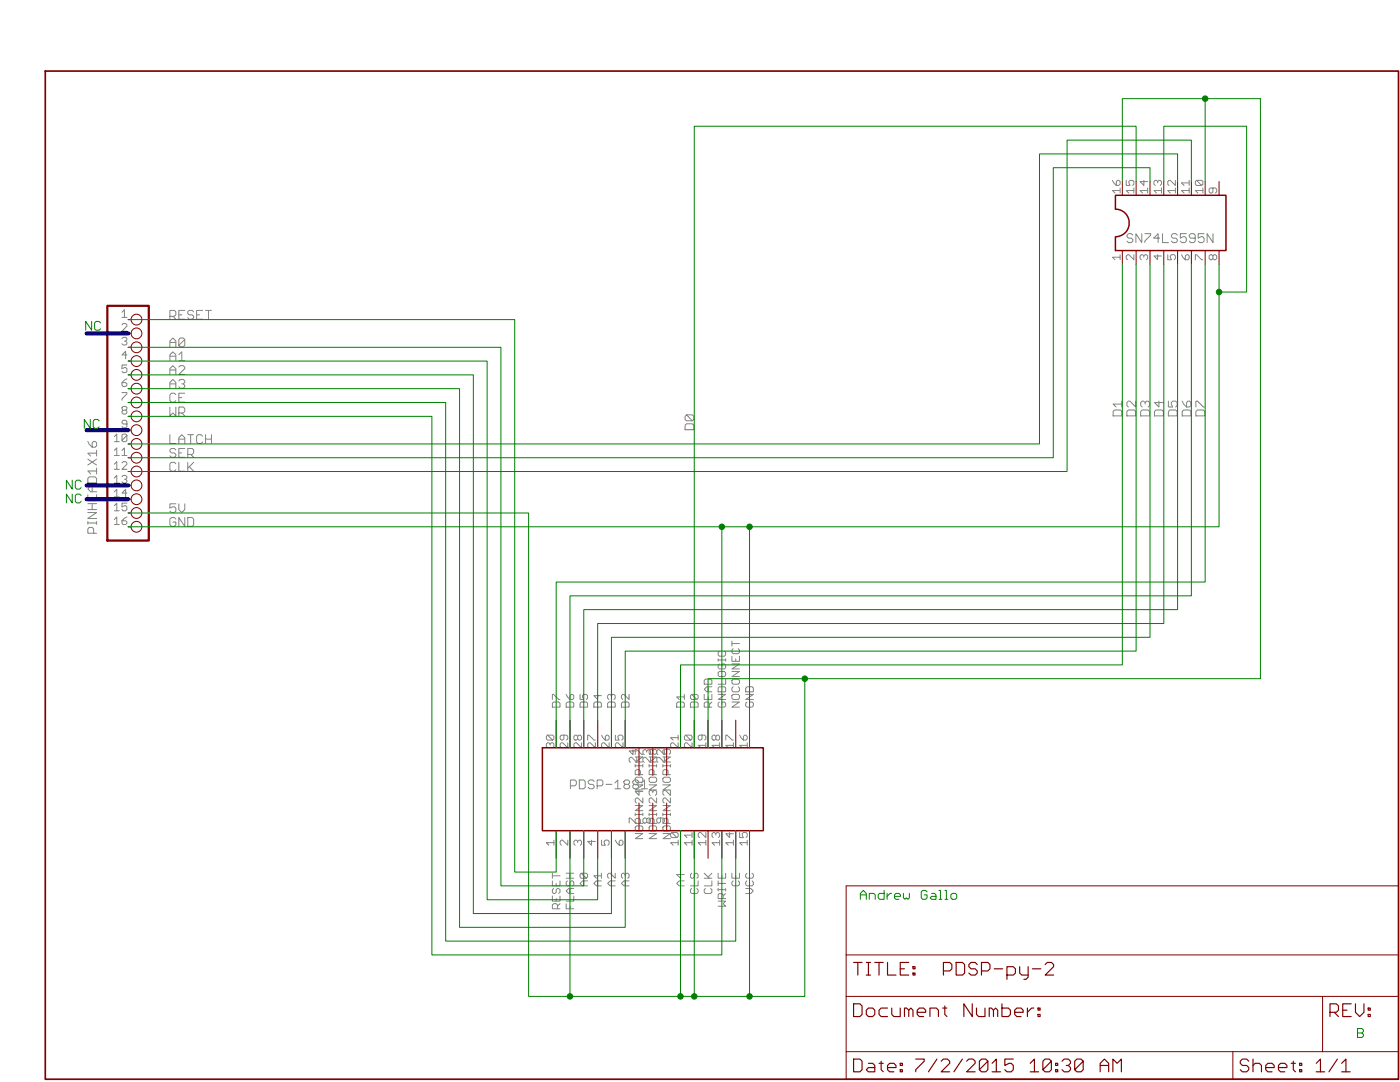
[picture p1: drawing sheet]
<?xml version="1.0" encoding="utf-8"?>
<!DOCTYPE eagle SYSTEM "eagle.dtd">
<eagle version="7.3.0">
<drawing>
<settings>
<setting alwaysvectorfont="yes"/>
<setting verticaltext="up"/>
</settings>
<grid distance="0.1" unitdist="inch" unit="inch" style="lines" multiple="1" display="no" altdistance="0.01" altunitdist="inch" altunit="inch"/>
<schematic xreflabel="%F%N/%S.%C%R" xrefpart="/%S.%C%R">
<libraries>
<library name="akg">
<symbols>
<symbol name="AKG-PDSP-188X-SYM">
<wire x1="-20.32" y1="7.62" x2="20.32" y2="7.62" width="0.254" layer="94"/>
<wire x1="20.32" y1="7.62" x2="20.32" y2="-7.62" width="0.254" layer="94"/>
<wire x1="20.32" y1="-7.62" x2="-20.32" y2="-7.62" width="0.254" layer="94"/>
<wire x1="-20.32" y1="-7.62" x2="-20.32" y2="7.62" width="0.254" layer="94"/>
<pin name="RESET" x="-17.78" y="-7.62" length="middle" rot="R270"/>
<pin name="FLASH" x="-15.24" y="-7.62" length="middle" rot="R270"/>
<pin name="A0" x="-12.7" y="-7.62" length="middle" rot="R270"/>
<pin name="A1" x="-10.16" y="-7.62" length="middle" rot="R270"/>
<pin name="A2" x="-7.62" y="-7.62" length="middle" rot="R270"/>
<pin name="A3" x="-5.08" y="-7.62" length="middle" rot="R270"/>
<pin name="A4" x="5.08" y="-7.62" length="middle" rot="R270"/>
<pin name="CLS" x="7.62" y="-7.62" length="middle" rot="R270"/>
<pin name="CLK" x="10.16" y="-7.62" length="middle" rot="R270"/>
<pin name="WRITE" x="12.7" y="-7.62" length="middle" rot="R270"/>
<pin name="CE" x="15.24" y="-7.62" length="middle" rot="R270"/>
<pin name="VCC" x="17.78" y="-7.62" length="middle" rot="R270"/>
<pin name="GND" x="17.78" y="7.62" length="middle" rot="R90"/>
<pin name="NOCONNECT" x="15.24" y="7.62" length="middle" rot="R90"/>
<pin name="GNDLOGIC" x="12.7" y="7.62" length="middle" rot="R90"/>
<pin name="READ" x="10.16" y="7.62" length="middle" rot="R90"/>
<pin name="D0" x="7.62" y="7.62" length="middle" rot="R90"/>
<pin name="D1" x="5.08" y="7.62" length="middle" rot="R90"/>
<pin name="D2" x="-5.08" y="7.62" length="middle" rot="R90"/>
<pin name="D3" x="-7.62" y="7.62" length="middle" rot="R90"/>
<pin name="D4" x="-10.16" y="7.62" length="middle" rot="R90"/>
<pin name="D5" x="-12.7" y="7.62" length="middle" rot="R90"/>
<pin name="D6" x="-15.24" y="7.62" length="middle" rot="R90"/>
<pin name="D7" x="-17.78" y="7.62" length="middle" rot="R90"/>
<text x="-15.24" y="0" size="1.778" layer="95">&gt;NAME</text>
<pin name="NOPIN7" x="-2.54" y="-7.62" length="middle" rot="R90"/>
<pin name="NOPIN8" x="0" y="-7.62" length="middle" rot="R90"/>
<pin name="NOPIN9" x="2.54" y="-7.62" length="middle" rot="R90"/>
<pin name="NOPIN24" x="-2.54" y="7.62" length="middle" rot="R270"/>
<pin name="NOPIN23" x="0" y="7.62" length="middle" rot="R270"/>
<pin name="NOPIN22" x="2.54" y="7.62" length="middle" rot="R270"/>
</symbol>
</symbols>
<devicesets>
<deviceset name="AKG-PDSP-188*-DEV" prefix="U">
<gates>
<gate name="G$1" symbol="AKG-PDSP-188X-SYM" x="0" y="0"/>
</gates>
<devices>
<device name="" package="AKG-PDSP-188X-PAC">
<connects>
<connect gate="G$1" pin="A0" pad="3"/>
<connect gate="G$1" pin="A1" pad="4"/>
<connect gate="G$1" pin="A2" pad="5"/>
<connect gate="G$1" pin="A3" pad="6"/>
<connect gate="G$1" pin="A4" pad="10"/>
<connect gate="G$1" pin="CE" pad="14"/>
<connect gate="G$1" pin="CLK" pad="12"/>
<connect gate="G$1" pin="CLS" pad="11"/>
<connect gate="G$1" pin="D0" pad="20"/>
<connect gate="G$1" pin="D1" pad="21"/>
<connect gate="G$1" pin="D2" pad="25"/>
<connect gate="G$1" pin="D3" pad="26"/>
<connect gate="G$1" pin="D4" pad="27"/>
<connect gate="G$1" pin="D5" pad="28"/>
<connect gate="G$1" pin="D6" pad="29"/>
<connect gate="G$1" pin="D7" pad="30"/>
<connect gate="G$1" pin="FLASH" pad="2"/>
<connect gate="G$1" pin="GND" pad="16"/>
<connect gate="G$1" pin="GNDLOGIC" pad="18"/>
<connect gate="G$1" pin="NOCONNECT" pad="17"/>
<connect gate="G$1" pin="NOPIN22" pad="22"/>
<connect gate="G$1" pin="NOPIN23" pad="23"/>
<connect gate="G$1" pin="NOPIN24" pad="24"/>
<connect gate="G$1" pin="NOPIN7" pad="7"/>
<connect gate="G$1" pin="NOPIN8" pad="8"/>
<connect gate="G$1" pin="NOPIN9" pad="9"/>
<connect gate="G$1" pin="READ" pad="19"/>
<connect gate="G$1" pin="RESET" pad="1"/>
<connect gate="G$1" pin="VCC" pad="15"/>
<connect gate="G$1" pin="WRITE" pad="13"/>
</connects>
<technologies>
<technology name=""/>
</technologies>
</device>
</devices>
</deviceset>
</devicesets>
</library>
<library name="pinhead">
<symbols>
<symbol name="PINHD16">
<wire x1="-6.35" y1="-22.86" x2="1.27" y2="-22.86" width="0.4064" layer="94"/>
<wire x1="1.27" y1="-22.86" x2="1.27" y2="20.32" width="0.4064" layer="94"/>
<wire x1="1.27" y1="20.32" x2="-6.35" y2="20.32" width="0.4064" layer="94"/>
<wire x1="-6.35" y1="20.32" x2="-6.35" y2="-22.86" width="0.4064" layer="94"/>
<text x="-6.35" y="20.955" size="1.778" layer="95">&gt;NAME</text>
<text x="-6.35" y="-25.4" size="1.778" layer="96">&gt;VALUE</text>
<pin name="1" x="-2.54" y="17.78" visible="pad" length="short" direction="pas" function="dot"/>
<pin name="2" x="-2.54" y="15.24" visible="pad" length="short" direction="pas" function="dot"/>
<pin name="3" x="-2.54" y="12.7" visible="pad" length="short" direction="pas" function="dot"/>
<pin name="4" x="-2.54" y="10.16" visible="pad" length="short" direction="pas" function="dot"/>
<pin name="5" x="-2.54" y="7.62" visible="pad" length="short" direction="pas" function="dot"/>
<pin name="6" x="-2.54" y="5.08" visible="pad" length="short" direction="pas" function="dot"/>
<pin name="7" x="-2.54" y="2.54" visible="pad" length="short" direction="pas" function="dot"/>
<pin name="8" x="-2.54" y="0" visible="pad" length="short" direction="pas" function="dot"/>
<pin name="9" x="-2.54" y="-2.54" visible="pad" length="short" direction="pas" function="dot"/>
<pin name="10" x="-2.54" y="-5.08" visible="pad" length="short" direction="pas" function="dot"/>
<pin name="11" x="-2.54" y="-7.62" visible="pad" length="short" direction="pas" function="dot"/>
<pin name="12" x="-2.54" y="-10.16" visible="pad" length="short" direction="pas" function="dot"/>
<pin name="13" x="-2.54" y="-12.7" visible="pad" length="short" direction="pas" function="dot"/>
<pin name="14" x="-2.54" y="-15.24" visible="pad" length="short" direction="pas" function="dot"/>
<pin name="15" x="-2.54" y="-17.78" visible="pad" length="short" direction="pas" function="dot"/>
<pin name="16" x="-2.54" y="-20.32" visible="pad" length="short" direction="pas" function="dot"/>
</symbol>
</symbols>
<devicesets>
<deviceset name="PINHD-1X16" prefix="JP" uservalue="yes">
<gates>
<gate name="A" symbol="PINHD16" x="0" y="0"/>
</gates>
<devices>
<device name="" package="1X16">
<connects>
<connect gate="A" pin="1" pad="1"/>
<connect gate="A" pin="10" pad="10"/>
<connect gate="A" pin="11" pad="11"/>
<connect gate="A" pin="12" pad="12"/>
<connect gate="A" pin="13" pad="13"/>
<connect gate="A" pin="14" pad="14"/>
<connect gate="A" pin="15" pad="15"/>
<connect gate="A" pin="16" pad="16"/>
<connect gate="A" pin="2" pad="2"/>
<connect gate="A" pin="3" pad="3"/>
<connect gate="A" pin="4" pad="4"/>
<connect gate="A" pin="5" pad="5"/>
<connect gate="A" pin="6" pad="6"/>
<connect gate="A" pin="7" pad="7"/>
<connect gate="A" pin="8" pad="8"/>
<connect gate="A" pin="9" pad="9"/>
</connects>
<technologies>
<technology name=""/>
</technologies>
</device>
<device name="/90" package="1X16/90">
<connects>
<connect gate="A" pin="1" pad="1"/>
<connect gate="A" pin="10" pad="10"/>
<connect gate="A" pin="11" pad="11"/>
<connect gate="A" pin="12" pad="12"/>
<connect gate="A" pin="13" pad="13"/>
<connect gate="A" pin="14" pad="14"/>
<connect gate="A" pin="15" pad="15"/>
<connect gate="A" pin="16" pad="16"/>
<connect gate="A" pin="2" pad="2"/>
<connect gate="A" pin="3" pad="3"/>
<connect gate="A" pin="4" pad="4"/>
<connect gate="A" pin="5" pad="5"/>
<connect gate="A" pin="6" pad="6"/>
<connect gate="A" pin="7" pad="7"/>
<connect gate="A" pin="8" pad="8"/>
<connect gate="A" pin="9" pad="9"/>
</connects>
<technologies>
<technology name=""/>
</technologies>
</device>
</devices>
</deviceset>
</devicesets>
</library>
<library name="ic-package">
<symbols>
<symbol name="DIL16">
<wire x1="-5.08" y1="8.89" x2="-5.08" y2="-11.43" width="0.254" layer="94"/>
<wire x1="-5.08" y1="-11.43" x2="5.08" y2="-11.43" width="0.254" layer="94"/>
<wire x1="5.08" y1="-11.43" x2="5.08" y2="8.89" width="0.254" layer="94"/>
<wire x1="5.08" y1="8.89" x2="2.54" y2="8.89" width="0.254" layer="94"/>
<wire x1="-5.08" y1="8.89" x2="-2.54" y2="8.89" width="0.254" layer="94"/>
<wire x1="-2.54" y1="8.89" x2="2.54" y2="8.89" width="0.254" layer="94" curve="180"/>
<text x="-4.445" y="9.525" size="1.778" layer="95">&gt;NAME</text>
<text x="-4.445" y="-13.97" size="1.778" layer="96">&gt;VALUE</text>
<pin name="1" x="-7.62" y="7.62" visible="pad" length="short" direction="pas"/>
<pin name="2" x="-7.62" y="5.08" visible="pad" length="short" direction="pas"/>
<pin name="3" x="-7.62" y="2.54" visible="pad" length="short" direction="pas"/>
<pin name="4" x="-7.62" y="0" visible="pad" length="short" direction="pas"/>
<pin name="5" x="-7.62" y="-2.54" visible="pad" length="short" direction="pas"/>
<pin name="6" x="-7.62" y="-5.08" visible="pad" length="short" direction="pas"/>
<pin name="7" x="-7.62" y="-7.62" visible="pad" length="short" direction="pas"/>
<pin name="8" x="-7.62" y="-10.16" visible="pad" length="short" direction="pas"/>
<pin name="9" x="7.62" y="-10.16" visible="pad" length="short" direction="pas" rot="R180"/>
<pin name="10" x="7.62" y="-7.62" visible="pad" length="short" direction="pas" rot="R180"/>
<pin name="11" x="7.62" y="-5.08" visible="pad" length="short" direction="pas" rot="R180"/>
<pin name="12" x="7.62" y="-2.54" visible="pad" length="short" direction="pas" rot="R180"/>
<pin name="13" x="7.62" y="0" visible="pad" length="short" direction="pas" rot="R180"/>
<pin name="14" x="7.62" y="2.54" visible="pad" length="short" direction="pas" rot="R180"/>
<pin name="15" x="7.62" y="5.08" visible="pad" length="short" direction="pas" rot="R180"/>
<pin name="16" x="7.62" y="7.62" visible="pad" length="short" direction="pas" rot="R180"/>
</symbol>
</symbols>
<devicesets>
<deviceset name="DIL16" prefix="IC" uservalue="yes">
<gates>
<gate name="G$1" symbol="DIL16" x="0" y="0"/>
</gates>
<devices>
<device name="" package="DIL16">
<connects>
<connect gate="G$1" pin="1" pad="1"/>
<connect gate="G$1" pin="10" pad="10"/>
<connect gate="G$1" pin="11" pad="11"/>
<connect gate="G$1" pin="12" pad="12"/>
<connect gate="G$1" pin="13" pad="13"/>
<connect gate="G$1" pin="14" pad="14"/>
<connect gate="G$1" pin="15" pad="15"/>
<connect gate="G$1" pin="16" pad="16"/>
<connect gate="G$1" pin="2" pad="2"/>
<connect gate="G$1" pin="3" pad="3"/>
<connect gate="G$1" pin="4" pad="4"/>
<connect gate="G$1" pin="5" pad="5"/>
<connect gate="G$1" pin="6" pad="6"/>
<connect gate="G$1" pin="7" pad="7"/>
<connect gate="G$1" pin="8" pad="8"/>
<connect gate="G$1" pin="9" pad="9"/>
</connects>
<technologies>
<technology name=""/>
</technologies>
</device>
<device name="S" package="SOCKET-16">
<connects>
<connect gate="G$1" pin="1" pad="1"/>
<connect gate="G$1" pin="10" pad="10"/>
<connect gate="G$1" pin="11" pad="11"/>
<connect gate="G$1" pin="12" pad="12"/>
<connect gate="G$1" pin="13" pad="13"/>
<connect gate="G$1" pin="14" pad="14"/>
<connect gate="G$1" pin="15" pad="15"/>
<connect gate="G$1" pin="16" pad="16"/>
<connect gate="G$1" pin="2" pad="2"/>
<connect gate="G$1" pin="3" pad="3"/>
<connect gate="G$1" pin="4" pad="4"/>
<connect gate="G$1" pin="5" pad="5"/>
<connect gate="G$1" pin="6" pad="6"/>
<connect gate="G$1" pin="7" pad="7"/>
<connect gate="G$1" pin="8" pad="8"/>
<connect gate="G$1" pin="9" pad="9"/>
</connects>
<technologies>
<technology name=""/>
</technologies>
</device>
</devices>
</deviceset>
</devicesets>
</library>
<library name="frames">
<symbols>
<symbol name="LETTER_L">
<frame x1="0" y1="0" x2="248.92" y2="185.42" columns="12" rows="17" layer="94" border-left="no" border-top="no" border-right="no" border-bottom="no"/>
</symbol>
<symbol name="DOCFIELD">
<wire x1="0" y1="0" x2="71.12" y2="0" width="0.1016" layer="94"/>
<wire x1="101.6" y1="15.24" x2="87.63" y2="15.24" width="0.1016" layer="94"/>
<wire x1="0" y1="0" x2="0" y2="5.08" width="0.1016" layer="94"/>
<wire x1="0" y1="5.08" x2="71.12" y2="5.08" width="0.1016" layer="94"/>
<wire x1="0" y1="5.08" x2="0" y2="15.24" width="0.1016" layer="94"/>
<wire x1="101.6" y1="15.24" x2="101.6" y2="5.08" width="0.1016" layer="94"/>
<wire x1="71.12" y1="5.08" x2="71.12" y2="0" width="0.1016" layer="94"/>
<wire x1="71.12" y1="5.08" x2="87.63" y2="5.08" width="0.1016" layer="94"/>
<wire x1="71.12" y1="0" x2="101.6" y2="0" width="0.1016" layer="94"/>
<wire x1="87.63" y1="15.24" x2="87.63" y2="5.08" width="0.1016" layer="94"/>
<wire x1="87.63" y1="15.24" x2="0" y2="15.24" width="0.1016" layer="94"/>
<wire x1="87.63" y1="5.08" x2="101.6" y2="5.08" width="0.1016" layer="94"/>
<wire x1="101.6" y1="5.08" x2="101.6" y2="0" width="0.1016" layer="94"/>
<wire x1="0" y1="15.24" x2="0" y2="22.86" width="0.1016" layer="94"/>
<wire x1="101.6" y1="35.56" x2="0" y2="35.56" width="0.1016" layer="94"/>
<wire x1="101.6" y1="35.56" x2="101.6" y2="22.86" width="0.1016" layer="94"/>
<wire x1="0" y1="22.86" x2="101.6" y2="22.86" width="0.1016" layer="94"/>
<wire x1="0" y1="22.86" x2="0" y2="35.56" width="0.1016" layer="94"/>
<wire x1="101.6" y1="22.86" x2="101.6" y2="15.24" width="0.1016" layer="94"/>
<text x="1.27" y="1.27" size="2.54" layer="94">Date:</text>
<text x="12.7" y="1.27" size="2.54" layer="94">&gt;LAST_DATE_TIME</text>
<text x="72.39" y="1.27" size="2.54" layer="94">Sheet:</text>
<text x="86.36" y="1.27" size="2.54" layer="94">&gt;SHEET</text>
<text x="88.9" y="11.43" size="2.54" layer="94">REV:</text>
<text x="1.27" y="19.05" size="2.54" layer="94">TITLE:</text>
<text x="1.27" y="11.43" size="2.54" layer="94">Document Number:</text>
<text x="17.78" y="19.05" size="2.54" layer="94">&gt;DRAWING_NAME</text>
</symbol>
</symbols>
<devicesets>
<deviceset name="LETTER_L" prefix="FRAME" uservalue="yes">
<gates>
<gate name="G$1" symbol="LETTER_L" x="0" y="0"/>
<gate name="G$2" symbol="DOCFIELD" x="147.32" y="0" addlevel="must"/>
</gates>
<devices>
<device name="">
<technologies>
<technology name=""/>
</technologies>
</device>
</devices>
</deviceset>
</devicesets>
</library>
</libraries>
<attributes>
</attributes>
<variantdefs>
</variantdefs>
<classes>
<class number="0" name="default" width="0" drill="0">
</class>
</classes>
<parts>
<part name="PDSP-1881" library="akg" deviceset="AKG-PDSP-188*-DEV" device=""/>
<part name="PINHEAD1X16" library="pinhead" deviceset="PINHD-1X16" device=""/>
<part name="SN74LS595N" library="ic-package" deviceset="DIL16" device=""/>
<part name="FRAME1" library="frames" deviceset="LETTER_L" device=""/>
</parts>
<sheets>
<sheet>
<plain>
<text x="170.18" y="43.18" size="1.778" layer="91">Andrew Gallo</text>
<text x="27.686" y="147.828" size="1.778" layer="91">NC</text>
<text x="27.432" y="129.794" size="1.778" layer="91">NC</text>
<text x="24.13" y="118.618" size="1.778" layer="91">NC</text>
<text x="24.13" y="116.078" size="1.778" layer="91">NC</text>
<text x="261.62" y="17.78" size="1.778" layer="91">B</text>
</plain>
<instances>
<instance part="PDSP-1881" gate="G$1" x="132.08" y="63.5"/>
<instance part="PINHEAD1X16" gate="A" x="38.1" y="132.08" smashed="yes">
<attribute name="NAME" x="29.845" y="110.49" size="1.778" layer="95" rot="R90"/>
<attribute name="VALUE" x="31.75" y="106.68" size="1.778" layer="96"/>
</instance>
<instance part="SN74LS595N" gate="G$1" x="226.06" y="167.64" smashed="yes" rot="R90">
<attribute name="NAME" x="235.585" y="165.735" size="1.778" layer="95" rot="R180"/>
<attribute name="VALUE" x="240.03" y="163.195" size="1.778" layer="96" rot="R90"/>
</instance>
<instance part="FRAME1" gate="G$1" x="20.32" y="10.16"/>
<instance part="FRAME1" gate="G$2" x="167.64" y="10.16"/>
</instances>
<busses>
<bus name="NC">
<segment>
<wire x1="35.56" y1="147.32" x2="27.94" y2="147.32" width="0.762" layer="92"/>
</segment>
</bus>
<bus name="B$1">
<segment>
<wire x1="35.56" y1="129.54" x2="27.94" y2="129.54" width="0.762" layer="92"/>
</segment>
</bus>
<bus name="B$2">
<segment>
<wire x1="35.56" y1="119.38" x2="27.94" y2="119.38" width="0.762" layer="92"/>
</segment>
</bus>
<bus name="B$3">
<segment>
<wire x1="35.56" y1="116.84" x2="27.94" y2="116.84" width="0.762" layer="92"/>
</segment>
</bus>
</busses>
<nets>
<net name="GND" class="0">
<segment>
<pinref part="PINHEAD1X16" gate="A" pin="16"/>
<pinref part="PDSP-1881" gate="G$1" pin="GND"/>
<wire x1="35.56" y1="111.76" x2="144.78" y2="111.76" width="0.1524" layer="91"/>
<wire x1="144.78" y1="111.76" x2="149.86" y2="111.76" width="0.1524" layer="91"/>
<wire x1="149.86" y1="111.76" x2="149.86" y2="71.12" width="0.1524" layer="91"/>
<pinref part="PDSP-1881" gate="G$1" pin="GNDLOGIC"/>
<wire x1="144.78" y1="111.76" x2="144.78" y2="71.12" width="0.1524" layer="91"/>
<junction x="144.78" y="111.76"/>
<pinref part="SN74LS595N" gate="G$1" pin="8"/>
<wire x1="149.86" y1="111.76" x2="236.22" y2="111.76" width="0.1524" layer="91"/>
<wire x1="236.22" y1="111.76" x2="236.22" y2="154.94" width="0.1524" layer="91"/>
<junction x="149.86" y="111.76"/>
<wire x1="236.22" y1="154.94" x2="236.22" y2="160.02" width="0.1524" layer="91"/>
<wire x1="236.22" y1="154.94" x2="241.3" y2="154.94" width="0.1524" layer="91"/>
<wire x1="241.3" y1="154.94" x2="241.3" y2="185.42" width="0.1524" layer="91"/>
<junction x="236.22" y="154.94"/>
<pinref part="SN74LS595N" gate="G$1" pin="13"/>
<wire x1="241.3" y1="185.42" x2="226.06" y2="185.42" width="0.1524" layer="91"/>
<wire x1="226.06" y1="185.42" x2="226.06" y2="175.26" width="0.1524" layer="91"/>
<label x="43.18" y="111.76" size="1.778" layer="95"/>
</segment>
</net>
<net name="5V" class="0">
<segment>
<pinref part="PINHEAD1X16" gate="A" pin="15"/>
<wire x1="35.56" y1="114.3" x2="109.22" y2="114.3" width="0.1524" layer="91"/>
<wire x1="109.22" y1="114.3" x2="109.22" y2="25.4" width="0.1524" layer="91"/>
<pinref part="PDSP-1881" gate="G$1" pin="FLASH"/>
<wire x1="109.22" y1="25.4" x2="116.84" y2="25.4" width="0.1524" layer="91"/>
<wire x1="116.84" y1="25.4" x2="116.84" y2="55.88" width="0.1524" layer="91"/>
<pinref part="PDSP-1881" gate="G$1" pin="A4"/>
<wire x1="116.84" y1="25.4" x2="137.16" y2="25.4" width="0.1524" layer="91"/>
<wire x1="137.16" y1="25.4" x2="137.16" y2="55.88" width="0.1524" layer="91"/>
<junction x="116.84" y="25.4"/>
<pinref part="PDSP-1881" gate="G$1" pin="CLS"/>
<wire x1="137.16" y1="25.4" x2="139.7" y2="25.4" width="0.1524" layer="91"/>
<wire x1="139.7" y1="25.4" x2="139.7" y2="55.88" width="0.1524" layer="91"/>
<junction x="137.16" y="25.4"/>
<pinref part="PDSP-1881" gate="G$1" pin="VCC"/>
<wire x1="139.7" y1="25.4" x2="149.86" y2="25.4" width="0.1524" layer="91"/>
<wire x1="149.86" y1="25.4" x2="149.86" y2="55.88" width="0.1524" layer="91"/>
<junction x="139.7" y="25.4"/>
<wire x1="149.86" y1="25.4" x2="160.02" y2="25.4" width="0.1524" layer="91"/>
<wire x1="160.02" y1="25.4" x2="160.02" y2="83.82" width="0.1524" layer="91"/>
<junction x="149.86" y="25.4"/>
<pinref part="PDSP-1881" gate="G$1" pin="READ"/>
<wire x1="160.02" y1="83.82" x2="142.24" y2="83.82" width="0.1524" layer="91"/>
<wire x1="142.24" y1="83.82" x2="142.24" y2="71.12" width="0.1524" layer="91"/>
<wire x1="160.02" y1="83.82" x2="243.84" y2="83.82" width="0.1524" layer="91"/>
<wire x1="243.84" y1="83.82" x2="243.84" y2="190.5" width="0.1524" layer="91"/>
<junction x="160.02" y="83.82"/>
<pinref part="SN74LS595N" gate="G$1" pin="10"/>
<wire x1="243.84" y1="190.5" x2="233.68" y2="190.5" width="0.1524" layer="91"/>
<wire x1="233.68" y1="190.5" x2="233.68" y2="175.26" width="0.1524" layer="91"/>
<pinref part="SN74LS595N" gate="G$1" pin="16"/>
<wire x1="233.68" y1="190.5" x2="218.44" y2="190.5" width="0.1524" layer="91"/>
<wire x1="218.44" y1="190.5" x2="218.44" y2="175.26" width="0.1524" layer="91"/>
<junction x="233.68" y="190.5"/>
<label x="43.18" y="114.3" size="1.778" layer="95"/>
</segment>
</net>
<net name="RESET" class="0">
<segment>
<pinref part="PINHEAD1X16" gate="A" pin="1"/>
<wire x1="35.56" y1="149.86" x2="106.68" y2="149.86" width="0.1524" layer="91"/>
<wire x1="106.68" y1="149.86" x2="106.68" y2="48.26" width="0.1524" layer="91"/>
<pinref part="PDSP-1881" gate="G$1" pin="RESET"/>
<wire x1="106.68" y1="48.26" x2="114.3" y2="48.26" width="0.1524" layer="91"/>
<wire x1="114.3" y1="48.26" x2="114.3" y2="55.88" width="0.1524" layer="91"/>
<label x="43.18" y="149.86" size="1.778" layer="95"/>
</segment>
</net>
<net name="A0" class="0">
<segment>
<pinref part="PINHEAD1X16" gate="A" pin="3"/>
<wire x1="35.56" y1="144.78" x2="104.14" y2="144.78" width="0.1524" layer="91"/>
<wire x1="104.14" y1="144.78" x2="104.14" y2="45.72" width="0.1524" layer="91"/>
<pinref part="PDSP-1881" gate="G$1" pin="A0"/>
<wire x1="104.14" y1="45.72" x2="119.38" y2="45.72" width="0.1524" layer="91"/>
<wire x1="119.38" y1="45.72" x2="119.38" y2="55.88" width="0.1524" layer="91"/>
<label x="43.18" y="144.78" size="1.778" layer="95"/>
</segment>
</net>
<net name="A1" class="0">
<segment>
<pinref part="PINHEAD1X16" gate="A" pin="4"/>
<wire x1="35.56" y1="142.24" x2="101.6" y2="142.24" width="0.1524" layer="91"/>
<wire x1="101.6" y1="142.24" x2="101.6" y2="43.18" width="0.1524" layer="91"/>
<pinref part="PDSP-1881" gate="G$1" pin="A1"/>
<wire x1="101.6" y1="43.18" x2="121.92" y2="43.18" width="0.1524" layer="91"/>
<wire x1="121.92" y1="43.18" x2="121.92" y2="55.88" width="0.1524" layer="91"/>
<label x="43.18" y="142.24" size="1.778" layer="95"/>
</segment>
</net>
<net name="A2" class="0">
<segment>
<pinref part="PINHEAD1X16" gate="A" pin="5"/>
<wire x1="35.56" y1="139.7" x2="99.06" y2="139.7" width="0.1524" layer="91"/>
<wire x1="99.06" y1="139.7" x2="99.06" y2="40.64" width="0.1524" layer="91"/>
<pinref part="PDSP-1881" gate="G$1" pin="A2"/>
<wire x1="99.06" y1="40.64" x2="124.46" y2="40.64" width="0.1524" layer="91"/>
<wire x1="124.46" y1="40.64" x2="124.46" y2="55.88" width="0.1524" layer="91"/>
<label x="43.18" y="139.7" size="1.778" layer="95"/>
</segment>
</net>
<net name="A3" class="0">
<segment>
<pinref part="PINHEAD1X16" gate="A" pin="6"/>
<wire x1="35.56" y1="137.16" x2="96.52" y2="137.16" width="0.1524" layer="91"/>
<wire x1="96.52" y1="137.16" x2="96.52" y2="38.1" width="0.1524" layer="91"/>
<pinref part="PDSP-1881" gate="G$1" pin="A3"/>
<wire x1="96.52" y1="38.1" x2="127" y2="38.1" width="0.1524" layer="91"/>
<wire x1="127" y1="38.1" x2="127" y2="55.88" width="0.1524" layer="91"/>
<label x="43.18" y="137.16" size="1.778" layer="95"/>
</segment>
</net>
<net name="CE" class="0">
<segment>
<pinref part="PINHEAD1X16" gate="A" pin="7"/>
<wire x1="35.56" y1="134.62" x2="93.98" y2="134.62" width="0.1524" layer="91"/>
<wire x1="93.98" y1="134.62" x2="93.98" y2="35.56" width="0.1524" layer="91"/>
<pinref part="PDSP-1881" gate="G$1" pin="CE"/>
<wire x1="93.98" y1="35.56" x2="147.32" y2="35.56" width="0.1524" layer="91"/>
<wire x1="147.32" y1="35.56" x2="147.32" y2="55.88" width="0.1524" layer="91"/>
<label x="43.18" y="134.62" size="1.778" layer="95"/>
</segment>
</net>
<net name="WR" class="0">
<segment>
<pinref part="PINHEAD1X16" gate="A" pin="8"/>
<wire x1="35.56" y1="132.08" x2="91.44" y2="132.08" width="0.1524" layer="91"/>
<wire x1="91.44" y1="132.08" x2="91.44" y2="33.02" width="0.1524" layer="91"/>
<pinref part="PDSP-1881" gate="G$1" pin="WRITE"/>
<wire x1="91.44" y1="33.02" x2="144.78" y2="33.02" width="0.1524" layer="91"/>
<wire x1="144.78" y1="33.02" x2="144.78" y2="55.88" width="0.1524" layer="91"/>
<label x="43.18" y="132.08" size="1.778" layer="95"/>
</segment>
</net>
<net name="LATCH" class="0">
<segment>
<pinref part="PINHEAD1X16" gate="A" pin="10"/>
<wire x1="35.56" y1="127" x2="203.2" y2="127" width="0.1524" layer="91"/>
<wire x1="203.2" y1="127" x2="203.2" y2="180.34" width="0.1524" layer="91"/>
<pinref part="SN74LS595N" gate="G$1" pin="12"/>
<wire x1="203.2" y1="180.34" x2="228.6" y2="180.34" width="0.1524" layer="91"/>
<wire x1="228.6" y1="180.34" x2="228.6" y2="175.26" width="0.1524" layer="91"/>
<label x="43.18" y="127" size="1.778" layer="95"/>
</segment>
</net>
<net name="SER" class="0">
<segment>
<pinref part="PINHEAD1X16" gate="A" pin="11"/>
<wire x1="35.56" y1="124.46" x2="205.74" y2="124.46" width="0.1524" layer="91"/>
<wire x1="205.74" y1="124.46" x2="205.74" y2="177.8" width="0.1524" layer="91"/>
<pinref part="SN74LS595N" gate="G$1" pin="14"/>
<wire x1="205.74" y1="177.8" x2="223.52" y2="177.8" width="0.1524" layer="91"/>
<wire x1="223.52" y1="177.8" x2="223.52" y2="175.26" width="0.1524" layer="91"/>
<label x="43.18" y="124.46" size="1.778" layer="95"/>
</segment>
</net>
<net name="CLK" class="0">
<segment>
<pinref part="PINHEAD1X16" gate="A" pin="12"/>
<wire x1="35.56" y1="121.92" x2="208.28" y2="121.92" width="0.1524" layer="91"/>
<wire x1="208.28" y1="121.92" x2="208.28" y2="182.88" width="0.1524" layer="91"/>
<pinref part="SN74LS595N" gate="G$1" pin="11"/>
<wire x1="208.28" y1="182.88" x2="231.14" y2="182.88" width="0.1524" layer="91"/>
<wire x1="231.14" y1="182.88" x2="231.14" y2="175.26" width="0.1524" layer="91"/>
<label x="43.18" y="121.92" size="1.778" layer="95"/>
</segment>
</net>
<net name="D0" class="0">
<segment>
<pinref part="SN74LS595N" gate="G$1" pin="15"/>
<wire x1="220.98" y1="175.26" x2="220.98" y2="185.42" width="0.1524" layer="91"/>
<pinref part="PDSP-1881" gate="G$1" pin="D0"/>
<wire x1="220.98" y1="185.42" x2="139.7" y2="185.42" width="0.1524" layer="91"/>
<wire x1="139.7" y1="185.42" x2="139.7" y2="71.12" width="0.1524" layer="91"/>
<label x="139.7" y="129.54" size="1.778" layer="95" rot="R90"/>
</segment>
</net>
<net name="D1" class="0">
<segment>
<pinref part="SN74LS595N" gate="G$1" pin="1"/>
<wire x1="218.44" y1="160.02" x2="218.44" y2="86.36" width="0.1524" layer="91"/>
<pinref part="PDSP-1881" gate="G$1" pin="D1"/>
<wire x1="218.44" y1="86.36" x2="137.16" y2="86.36" width="0.1524" layer="91"/>
<wire x1="137.16" y1="86.36" x2="137.16" y2="71.12" width="0.1524" layer="91"/>
<label x="218.44" y="132.08" size="1.778" layer="95" rot="R90"/>
</segment>
</net>
<net name="D2" class="0">
<segment>
<pinref part="SN74LS595N" gate="G$1" pin="2"/>
<wire x1="220.98" y1="160.02" x2="220.98" y2="88.9" width="0.1524" layer="91"/>
<pinref part="PDSP-1881" gate="G$1" pin="D2"/>
<wire x1="220.98" y1="88.9" x2="127" y2="88.9" width="0.1524" layer="91"/>
<wire x1="127" y1="88.9" x2="127" y2="71.12" width="0.1524" layer="91"/>
<label x="220.98" y="132.08" size="1.778" layer="95" rot="R90"/>
</segment>
</net>
<net name="D3" class="0">
<segment>
<pinref part="SN74LS595N" gate="G$1" pin="3"/>
<wire x1="223.52" y1="160.02" x2="223.52" y2="91.44" width="0.1524" layer="91"/>
<pinref part="PDSP-1881" gate="G$1" pin="D3"/>
<wire x1="223.52" y1="91.44" x2="124.46" y2="91.44" width="0.1524" layer="91"/>
<wire x1="124.46" y1="91.44" x2="124.46" y2="71.12" width="0.1524" layer="91"/>
<label x="223.52" y="132.08" size="1.778" layer="95" rot="R90"/>
</segment>
</net>
<net name="D4" class="0">
<segment>
<pinref part="SN74LS595N" gate="G$1" pin="4"/>
<wire x1="226.06" y1="160.02" x2="226.06" y2="93.98" width="0.1524" layer="91"/>
<pinref part="PDSP-1881" gate="G$1" pin="D4"/>
<wire x1="226.06" y1="93.98" x2="121.92" y2="93.98" width="0.1524" layer="91"/>
<wire x1="121.92" y1="93.98" x2="121.92" y2="71.12" width="0.1524" layer="91"/>
<label x="226.06" y="132.08" size="1.778" layer="95" rot="R90"/>
</segment>
</net>
<net name="D5" class="0">
<segment>
<pinref part="SN74LS595N" gate="G$1" pin="5"/>
<wire x1="228.6" y1="160.02" x2="228.6" y2="96.52" width="0.1524" layer="91"/>
<pinref part="PDSP-1881" gate="G$1" pin="D5"/>
<wire x1="228.6" y1="96.52" x2="119.38" y2="96.52" width="0.1524" layer="91"/>
<wire x1="119.38" y1="96.52" x2="119.38" y2="71.12" width="0.1524" layer="91"/>
<label x="228.6" y="132.08" size="1.778" layer="95" rot="R90"/>
</segment>
</net>
<net name="D6" class="0">
<segment>
<pinref part="SN74LS595N" gate="G$1" pin="6"/>
<wire x1="231.14" y1="160.02" x2="231.14" y2="99.06" width="0.1524" layer="91"/>
<pinref part="PDSP-1881" gate="G$1" pin="D6"/>
<wire x1="231.14" y1="99.06" x2="116.84" y2="99.06" width="0.1524" layer="91"/>
<wire x1="116.84" y1="99.06" x2="116.84" y2="71.12" width="0.1524" layer="91"/>
<label x="231.14" y="132.08" size="1.778" layer="95" rot="R90"/>
</segment>
</net>
<net name="D7" class="0">
<segment>
<pinref part="SN74LS595N" gate="G$1" pin="7"/>
<wire x1="233.68" y1="160.02" x2="233.68" y2="101.6" width="0.1524" layer="91"/>
<pinref part="PDSP-1881" gate="G$1" pin="D7"/>
<wire x1="233.68" y1="101.6" x2="114.3" y2="101.6" width="0.1524" layer="91"/>
<wire x1="114.3" y1="101.6" x2="114.3" y2="71.12" width="0.1524" layer="91"/>
<label x="233.68" y="132.08" size="1.778" layer="95" rot="R90"/>
</segment>
</net>
</nets>
</sheet>
</sheets>
</schematic>
</drawing>
</eagle>
